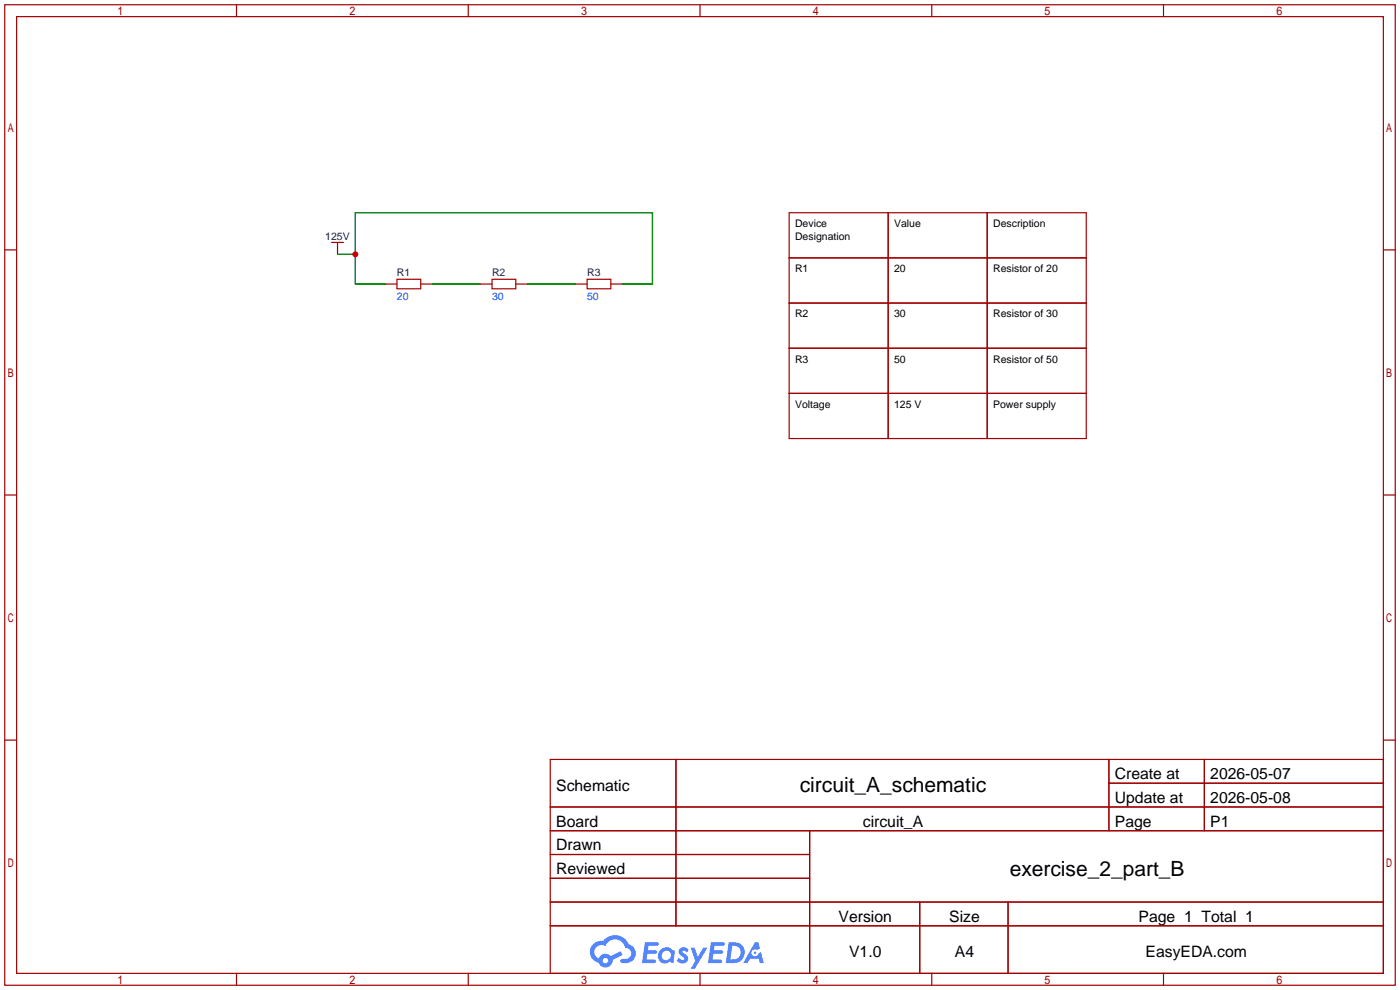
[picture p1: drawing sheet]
<svg xmlns="http://www.w3.org/2000/svg" width="299mm" height="212mm" viewBox="0 0 299 212" stroke-linecap="round" stroke-linejoin="round" font-family="sans-serif">
<g fill="none" stroke="#a10000" stroke-width=".25">
<path d="M1 1h297.2v209.6h-297.2zM3.6 3.6h292.1v204.4h-292.1zM50.5 1v2.6M100.1 1v2.6M149.6 1v2.6M199.1 1v2.6M248.7 1v2.6M1 53.4h2.6M295.7 53.4h2.5M1 105.8h2.6M295.7 105.8h2.5M1 158.2h2.6"/>
<path d="M295.7 158.2h2.5M117.6 162.3h178.1v45.7h-178.1zM117.6 172.5h178.1M117.6 177.5h178.1M144.5 162.3v35.6M173 177.5v30.5M237 162.3v15.2M237 167.4h58.7M257.4 162.3v15.2M117.6 182.6h55.4M117.6 192.8h178.1M117.6 187.7h55.4"/>
<path d="M117.6 197.9h178.1M196.6 192.8v15.2M215.4 192.8v15.2M50.5 208v2.6M100.1 208v2.6M149.6 208v2.6M199.1 208v2.6M248.7 208v2.6"/>
</g>
<g fill="#5487ff">
<path d="M145.3 202.7a1.3 1.3 0 0 1 1.9 .3l-.4 .6a.54 .54 0 0 0-.9-.2l.1 .2a1.34 1.34 0 0 1 .9 1.8 1.47 1.47 0 0 1-2.3-.1l.5-.6 .8 .5a.31 .31 0 0 0 .4-.3 .31 .31 0 0 0-.3-.4 1.12 1.12 0 0 1-.7-1.8z"/>
<path d="M147.6 202.5h.9l.6 2 1.2-2h.9l-2.7 4.6h-.9l1-1.7z"/>
<path d="M137.8 201.4h1.7a1.31 1.31 0 0 1 1.2 .2 .4 .4 0 0 1-.3 .5l-1.8 .1-.1 .9h1.6a.4 .4 0 0 1 .4 .4 .4 .4 0 0 1-.5 .4h-1.6l-.2 1.2h1.4a.46 .46 0 0 1 .5 0 .46 .46 0 0 1 .1 .5l-.4 .2h-2.6z"/>
<path d="M151.9 201.4h1.7a1.32 1.32 0 0 1 1.2 .2 .39 .39 0 0 1-.3 .5l-1.8 .1-.1 .9h1.6a.4 .4 0 0 1 .4 .4 .4 .4 0 0 1-.4 .4h-1.7l-.2 1.2h1.4a.46 .46 0 0 1 .5 0 .46 .46 0 0 1 .1 .5l-.4 .2h-2.6z"/>
<path d="M161.3 201.4h.8l.3 1.3-.6 .4a.75 .75 0 0 0-1.1 .3 .75 .75 0 0 0 .5 1 .75 .75 0 0 0 .9-.7l.5-.2 .6 2.3h-.8l-.3-.9h-1.8l-.5 .9h-1z"/>
<path d="M155.7 201.4l-.6 4.4h1.5a2.27 2.27 0 0 0 2.6-2.2 2.27 2.27 0 0 0-2.7-2.2zM156.5 202.1a1.5 1.5 0 0 1 1.8 1.6 1.5 1.5 0 0 1-1.9 1.4h-.3z"/>
<path d="M141.2 203a1.6 1.6 0 0 0-.3 2.3 1.6 1.6 0 0 0 2.3 .2l.7 .3 .3-2.4-.1-.3-.5-.1a1.58 1.58 0 0 0-2.4 0zM141.8 203.5a.98 .98 0 0 1 1.6 .4 .98 .98 0 0 1-1.1 1.3 .94 .94 0 0 1-.9-.7 .94 .94 0 0 1 .4-1z"/>
<path d="M126.8 201.8a2.37 2.37 0 0 0 1.1 4 1.54 1.54 0 0 0 1.8 1 1.54 1.54 0 0 0 1.2-1.6l2.2-1.1-.5-.8-2 1a1.57 1.57 0 0 0-2.7 .5 1.5 1.5 0 0 1-.7-2.1 1.5 1.5 0 0 1 2.2-.5 2.23 2.23 0 0 1 2.3-1.4 2.23 2.23 0 0 1 2 1.8 1.16 1.16 0 0 1 1.2 1.1 1.16 1.16 0 0 1-1.1 1.2h-.7a.47 .47 0 0 0-.5 .4 .47 .47 0 0 0 .4 .5 2.17 2.17 0 0 0 2.5-.9 2.17 2.17 0 0 0-.3-2.7l-.8-.4a3.2 3.2 0 0 0-5.5-.7l-1.1 .1zM128.8 205.3a.6 .6 0 0 1 1.2 0 .6 .6 0 0 1-1.2 0z"/>
<circle cx="161.4" cy="203.6" r=".28"/>
</g>
<g fill="none" stroke="#a10000" stroke-width=".25">
<path d="M70.9 51.8h2.5M72.1 51.8v2.6M84.8 59.7h5.1v2h-5.1zM105.2 59.7h5v2h-5zM125.5 59.7h5.1v2h-5.1zM168.7 45.5h63.5v48.2h-63.5zM168.7 55.1h63.5M189.8 45.5v48.2M211 45.5v48.2M82.3 60.7h2.5M89.9 60.7h2.6M102.6 60.7h2.6"/>
<path d="M110.2 60.7h2.6M122.9 60.7h2.6M130.6 60.7h2.5M168.7 64.8h63.5M168.7 74.4h63.5M168.7 84.1h63.5"/>
</g>
<path d="M72.1 54.4h3.8M82.3 60.7h-6.4v-15.2h63.5v15.2h-6.3M92.5 60.7h10.1M112.8 60.7h10.1" fill="none" stroke="#008700" stroke-width=".25"/>
<circle cx="75.9" cy="54.4" r=".63" fill="#c00"/>
<g font-size="4.5">
<text x="170.9" y="169.4">circuit_A_schematic</text>
<text x="215.8" y="187.1">exercise_2_part_B</text>
</g>
<g font-size="3.4">
<text x="238.3" y="166.5">Create at</text>
<text x="258.7" y="166.5">2026-05-07</text>
<text x="118.9" y="169">Schematic</text>
<text x="238.3" y="171.6">Update at</text>
<text x="258.7" y="171.6">2026-05-08</text>
<text x="118.9" y="176.6">Board</text>
<text x="184.4" y="176.6">circuit_A</text>
<text x="238.3" y="176.6">Page</text>
<text x="258.7" y="176.6">P1</text>
<text x="118.9" y="181.7">Drawn</text>
<text x="118.9" y="186.8">Reviewed</text>
<text x="179.2" y="197">Version</text>
<text x="202.9" y="197">Size</text>
<text x="243.3" y="197">Page 1 Total 1</text>
<text x="181.5" y="204.6">V1.0</text>
<text x="204.1" y="204.6">A4</text>
<text x="244.8" y="204.6">EasyEDA.com</text>
</g>
<g font-size="2.2" fill="#000080">
<text x="69.5" y="51.4">125V</text>
<text x="84.8" y="59">R1</text>
<text x="105.2" y="59">R2</text>
<text x="125.5" y="59">R3</text>
</g>
<g font-size="2.2">
<text x="169.9" y="48.5">Device</text>
<text x="169.9" y="51.2">Designation</text>
<text x="191.1" y="48.5">Value</text>
<text x="212.3" y="48.5">Description</text>
<text x="169.9" y="58.2">R1</text>
<text x="191.1" y="58.2">20</text>
<text x="212.3" y="58.2">Resistor of 20</text>
<text x="169.9" y="67.8">R2</text>
<text x="191.1" y="67.8">30</text>
<text x="212.3" y="67.8">Resistor of 30</text>
<text x="169.9" y="77.5">R3</text>
<text x="191.1" y="77.5">50</text>
<text x="212.3" y="77.5">Resistor of 50</text>
<text x="169.9" y="87.1">Voltage</text>
<text x="191.1" y="87.1">125 V</text>
<text x="212.3" y="87.1">Power supply</text>
</g>
<g font-size="2.2" fill="#00f">
<text x="84.8" y="64.1">20</text>
<text x="105.2" y="64.1">30</text>
<text x="125.5" y="64.1">50</text>
</g>
</svg>
